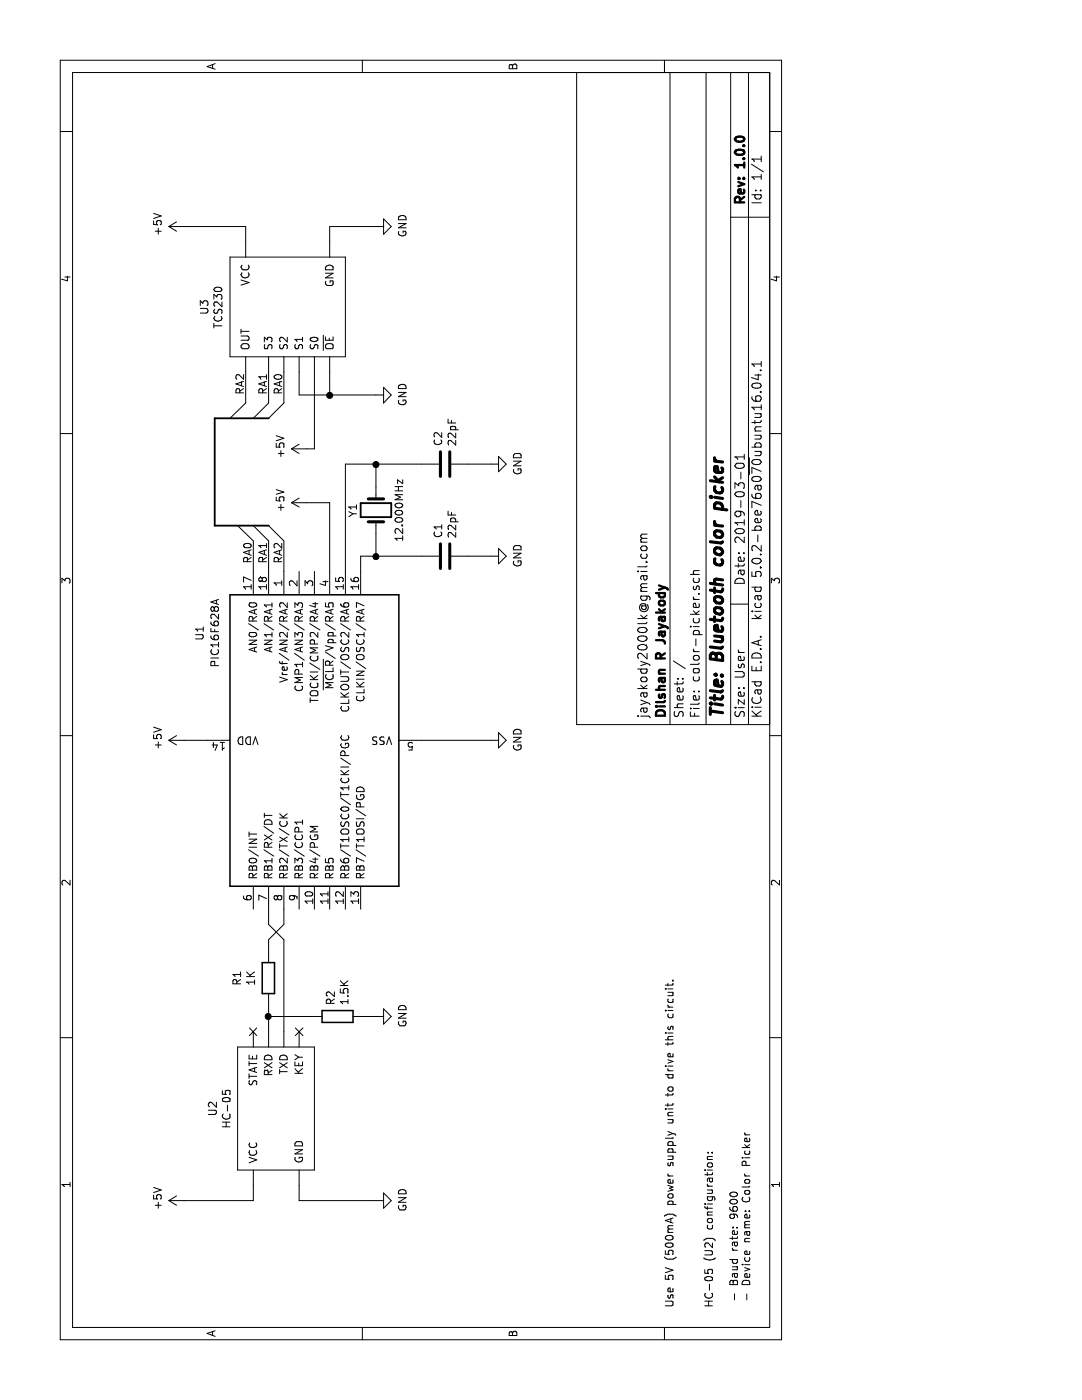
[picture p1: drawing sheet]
EESchema Schematic File Version 4
EELAYER 26 0
EELAYER END
$Descr User 9126 5489
encoding utf-8
Sheet 1 1
Title "Bluetooth color picker"
Date "2019-03-01"
Rev "1.0.0"
Comp "Dilshan R Jayakody"
Comment1 "jayakody2000lk@gmail.com"
Comment2 ""
Comment3 ""
Comment4 ""
$EndDescr
$Comp
L MCU_Microchip_PIC16:PIC16F628A-IP U1
U 1 1
P 4300 2050
F 0 "U1" H 5000 2800 50  0000 C CNN
F 1 "PIC16F628A" H 5000 2700 50  0000 C CNN
F 2 "" H 4300 2050 50  0001 C CIN
F 3 "http://ww1.microchip.com/downloads/en/DeviceDoc/40300c.pdf" H 4300 2050 50  0001 C CNN
	1    4300 2050
	1    0    0    -1  
$EndComp
$Comp
L power:GND #PWR?
U 1 1
P 4300 3200
F 0 "#PWR?" H 4300 2950 50  0001 C CNN
F 1 "GND" H 4305 3027 50  0000 C CNN
F 2 "" H 4300 3200 50  0001 C CNN
F 3 "" H 4300 3200 50  0001 C CNN
	1    4300 3200
	1    0    0    -1  
$EndComp
$Comp
L power:+5V #PWR?
U 1 1
P 4300 1200
F 0 "#PWR?" H 4300 1050 50  0001 C CNN
F 1 "+5V" H 4315 1373 50  0000 C CNN
F 2 "" H 4300 1200 50  0001 C CNN
F 3 "" H 4300 1200 50  0001 C CNN
	1    4300 1200
	1    0    0    -1  
$EndComp
Wire Wire Line
	4300 1200 4300 1350
$Comp
L Device:Crystal Y1
U 1 1
P 5800 2450
F 0 "Y1" H 5800 2600 50  0000 C CNN
F 1 "12.000MHz" H 5800 2300 50  0000 C CNN
F 2 "" H 5800 2450 50  0001 C CNN
F 3 "~" H 5800 2450 50  0001 C CNN
	1    5800 2450
	1    0    0    -1  
$EndComp
$Comp
L Device:C C1
U 1 1
P 5500 2900
F 0 "C1" H 5615 2946 50  0000 L CNN
F 1 "22pF" H 5615 2855 50  0000 L CNN
F 2 "" H 5538 2750 50  0001 C CNN
F 3 "~" H 5500 2900 50  0001 C CNN
	1    5500 2900
	1    0    0    -1  
$EndComp
$Comp
L Device:C C2
U 1 1
P 6100 2900
F 0 "C2" H 6215 2946 50  0000 L CNN
F 1 "22pF" H 6215 2855 50  0000 L CNN
F 2 "" H 6138 2750 50  0001 C CNN
F 3 "~" H 6100 2900 50  0001 C CNN
	1    6100 2900
	1    0    0    -1  
$EndComp
$Comp
L power:GND #PWR?
U 1 1
P 5500 3200
F 0 "#PWR?" H 5500 2950 50  0001 C CNN
F 1 "GND" H 5505 3027 50  0000 C CNN
F 2 "" H 5500 3200 50  0001 C CNN
F 3 "" H 5500 3200 50  0001 C CNN
	1    5500 3200
	1    0    0    -1  
$EndComp
$Comp
L power:GND #PWR?
U 1 1
P 6100 3200
F 0 "#PWR?" H 6100 2950 50  0001 C CNN
F 1 "GND" H 6105 3027 50  0000 C CNN
F 2 "" H 6100 3200 50  0001 C CNN
F 3 "" H 6100 3200 50  0001 C CNN
	1    6100 3200
	1    0    0    -1  
$EndComp
Wire Wire Line
	5400 2350 5500 2350
Wire Wire Line
	5500 2350 5500 2450
Wire Wire Line
	5400 2250 6100 2250
Wire Wire Line
	6100 2250 6100 2450
Wire Wire Line
	5500 3050 5500 3200
Wire Wire Line
	6100 3050 6100 3200
Wire Wire Line
	4300 2750 4300 3200
Wire Wire Line
	5650 2450 5500 2450
Connection ~ 5500 2450
Wire Wire Line
	5500 2450 5500 2750
Wire Wire Line
	5950 2450 6100 2450
Connection ~ 6100 2450
Wire Wire Line
	6100 2450 6100 2750
$Comp
L color-picker:HC-05 U2
U 1 1
P 2300 1550
F 0 "U2" H 1900 1715 50  0000 C CNN
F 1 "HC-05" H 1900 1624 50  0000 C CNN
F 2 "" H 2300 1550 50  0001 C CNN
F 3 "" H 2300 1550 50  0001 C CNN
	1    2300 1550
	1    0    0    -1  
$EndComp
Wire Wire Line
	3000 1750 3100 1850
Wire Wire Line
	3100 1850 3200 1850
Wire Wire Line
	2400 1850 3000 1850
Wire Wire Line
	3000 1850 3100 1750
Wire Wire Line
	3100 1750 3200 1750
NoConn ~ 2400 1650
NoConn ~ 2400 1950
$Comp
L Device:R R1
U 1 1
P 2750 1750
F 0 "R1" V 2543 1750 50  0000 C CNN
F 1 "1K" V 2634 1750 50  0000 C CNN
F 2 "" V 2680 1750 50  0001 C CNN
F 3 "~" H 2750 1750 50  0001 C CNN
	1    2750 1750
	0    1    1    0   
$EndComp
$Comp
L Device:R R2
U 1 1
P 2500 2200
F 0 "R2" H 2570 2246 50  0000 L CNN
F 1 "1.5K" H 2570 2155 50  0000 L CNN
F 2 "" V 2430 2200 50  0001 C CNN
F 3 "~" H 2500 2200 50  0001 C CNN
	1    2500 2200
	1    0    0    -1  
$EndComp
Wire Wire Line
	2900 1750 3000 1750
$Comp
L power:GND #PWR?
U 1 1
P 2500 2450
F 0 "#PWR?" H 2500 2200 50  0001 C CNN
F 1 "GND" H 2505 2277 50  0000 C CNN
F 2 "" H 2500 2450 50  0001 C CNN
F 3 "" H 2500 2450 50  0001 C CNN
	1    2500 2450
	1    0    0    -1  
$EndComp
Wire Wire Line
	2400 1750 2500 1750
Wire Wire Line
	2500 2050 2500 1750
Connection ~ 2500 1750
Wire Wire Line
	2500 1750 2600 1750
Wire Wire Line
	2500 2350 2500 2450
$Comp
L power:+5V #PWR?
U 1 1
P 1300 1200
F 0 "#PWR?" H 1300 1050 50  0001 C CNN
F 1 "+5V" H 1315 1373 50  0000 C CNN
F 2 "" H 1300 1200 50  0001 C CNN
F 3 "" H 1300 1200 50  0001 C CNN
	1    1300 1200
	1    0    0    -1  
$EndComp
Wire Wire Line
	1400 1650 1300 1650
Wire Wire Line
	1300 1650 1300 1200
$Comp
L power:GND #PWR?
U 1 1
P 1300 2450
F 0 "#PWR?" H 1300 2200 50  0001 C CNN
F 1 "GND" H 1305 2277 50  0000 C CNN
F 2 "" H 1300 2450 50  0001 C CNN
F 3 "" H 1300 2450 50  0001 C CNN
	1    1300 2450
	1    0    0    -1  
$EndComp
Wire Wire Line
	1400 1950 1300 1950
Wire Wire Line
	1300 1950 1300 2450
$Comp
L color-picker:TCS230 U3
U 1 1
P 7150 2100
F 0 "U3" H 7175 1335 50  0000 C CNN
F 1 "TCS230" H 7175 1426 50  0000 C CNN
F 2 "" H 7150 2100 50  0001 C CNN
F 3 "" H 7150 2100 50  0001 C CNN
	1    7150 2100
	-1   0    0    1   
$EndComp
Entry Wire Line
	5600 1850 5700 1750
Entry Wire Line
	5600 1750 5700 1650
Entry Wire Line
	5600 1650 5700 1550
Entry Wire Line
	6400 1750 6500 1850
Entry Wire Line
	6400 1650 6500 1750
Entry Wire Line
	6400 1500 6500 1600
Wire Wire Line
	6500 1850 6700 1850
Wire Wire Line
	6500 1750 6700 1750
Wire Wire Line
	6500 1600 6700 1600
Wire Wire Line
	5400 1650 5600 1650
Wire Wire Line
	5400 1750 5600 1750
Wire Wire Line
	5400 1850 5600 1850
Wire Bus Line
	5700 1400 6400 1400
Text Label 5450 1850 0    50   ~ 0
RA2
Text Label 5450 1750 0    50   ~ 0
RA1
Text Label 5450 1650 0    50   ~ 0
RA0
Text Label 6550 1600 0    50   ~ 0
RA2
Text Label 6550 1750 0    50   ~ 0
RA1
Text Label 6550 1850 0    50   ~ 0
RA0
$Comp
L power:GND #PWR?
U 1 1
P 6550 2450
F 0 "#PWR?" H 6550 2200 50  0001 C CNN
F 1 "GND" H 6555 2277 50  0000 C CNN
F 2 "" H 6550 2450 50  0001 C CNN
F 3 "" H 6550 2450 50  0001 C CNN
	1    6550 2450
	1    0    0    -1  
$EndComp
Wire Wire Line
	6700 1950 6550 1950
Wire Wire Line
	6550 1950 6550 2150
Wire Wire Line
	6700 2150 6550 2150
Connection ~ 6550 2150
$Comp
L power:+5V #PWR?
U 1 1
P 6200 2000
F 0 "#PWR?" H 6200 1850 50  0001 C CNN
F 1 "+5V" H 6215 2173 50  0000 C CNN
F 2 "" H 6200 2000 50  0001 C CNN
F 3 "" H 6200 2000 50  0001 C CNN
	1    6200 2000
	1    0    0    -1  
$EndComp
Wire Wire Line
	6700 2050 6200 2050
Wire Wire Line
	6200 2050 6200 2000
$Comp
L power:+5V #PWR?
U 1 1
P 7650 1200
F 0 "#PWR?" H 7650 1050 50  0001 C CNN
F 1 "+5V" H 7665 1373 50  0000 C CNN
F 2 "" H 7650 1200 50  0001 C CNN
F 3 "" H 7650 1200 50  0001 C CNN
	1    7650 1200
	1    0    0    -1  
$EndComp
Wire Wire Line
	7650 1200 7650 1600
Wire Wire Line
	7650 1600 7550 1600
Wire Wire Line
	6550 2150 6550 2450
$Comp
L power:GND #PWR?
U 1 1
P 7650 2450
F 0 "#PWR?" H 7650 2200 50  0001 C CNN
F 1 "GND" H 7655 2277 50  0000 C CNN
F 2 "" H 7650 2450 50  0001 C CNN
F 3 "" H 7650 2450 50  0001 C CNN
	1    7650 2450
	1    0    0    -1  
$EndComp
Wire Wire Line
	7550 2150 7650 2150
$Comp
L power:+5V #PWR?
U 1 1
P 5850 2000
F 0 "#PWR?" H 5850 1850 50  0001 C CNN
F 1 "+5V" H 5865 2173 50  0000 C CNN
F 2 "" H 5850 2000 50  0001 C CNN
F 3 "" H 5850 2000 50  0001 C CNN
	1    5850 2000
	1    0    0    -1  
$EndComp
Wire Wire Line
	5400 2150 5850 2150
Wire Wire Line
	5850 2150 5850 2000
Wire Wire Line
	7650 2150 7650 2450
Wire Bus Line
	5700 1400 5700 1750
Wire Bus Line
	6400 1400 6400 1750
Text Notes 600  4900 0    50   ~ 0
HC-05 (U2) configuration:\n\n - Baud rate: 9600\n - Device name: Color Picker
Text Notes 600  4400 0    50   ~ 0
Use 5V (500mA) power supply unit to drive this circuit.
$EndSCHEMATC
